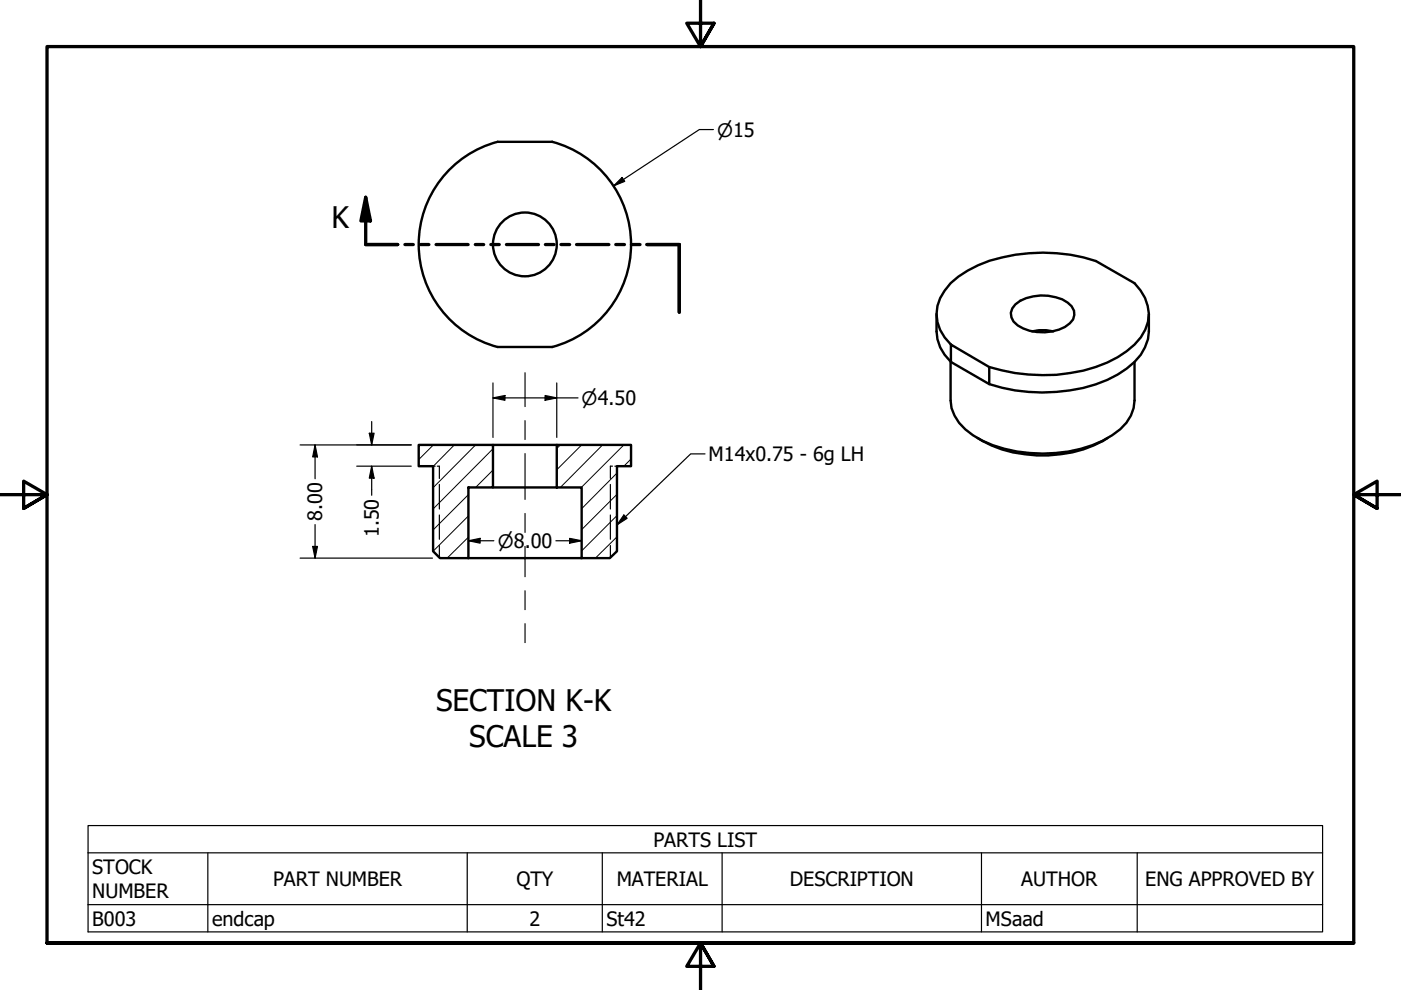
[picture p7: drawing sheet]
<svg xmlns="http://www.w3.org/2000/svg" width="297mm" height="210mm" viewBox="0 0 297 210" stroke-linecap="round" stroke-linejoin="round" font-family="sans-serif">
<!-- layer: Hatch (ANSI) -->
<g fill="none" stroke="#000" stroke-width=".21">
<path d="M91.9 94.3l-3.1 3.1M96.3 94.3l-4.5 4.6M100.8 94.3l-9 9.1M104.5 99.7l-3.7 3.6M104.5 95.2l-12.7 12.7M118.8 94.3l-.8 .8M123.3 94.3l-5.3 5.3M127.8 94.3l-9 9M132.3 94.3l-9 9M133.8 97.3l-1.5 1.5M99.3 118.3h.1M99.3 113.9l-4.5 4.4"/>
<path d="M99.3 109.4l-7.5 7.5M99.3 104.9l-7.5 7.5M130.8 113.8l-4.6 4.5M130.8 109.3l-7.5 7.5M130.8 104.8l-7.5 7.5M130.8 100.3l-7.5 7.6"/>
</g>
<!-- layer: Visible (ANSI) -->
<g fill="none" stroke="#000" stroke-width=".51">
<path d="M117.1 30.1a22.5 22.5 0 0 1 16.7 21.7 22.5 22.5 0 0 1-16.8 21.8M117.1 30.1h-11.6a22.5 22.5 0 0 0-16.7 21.7 22.5 22.5 0 0 0 16.7 21.8h11.6M198.6 66.6v3.7a9 9 0 0 0 3 6.4M201.5 76.7v8.2a9.2 9.2 0 0 0 4.8 7.4 29.8 29.8 0 0 0 22.9 2.9 19.1 19.1 0 0 0 9.6-5.6l1-1.5 .5-1.6 .2-1.6v-8.2M201.6 73.1l8.1 4.7v3.6l-8.1-4.7zM201.6 73.1a8.3 8.3 0 0 1-1.3-11.5 17.9 17.9 0 0 1 9.5-6.3 37.2 37.2 0 0 1 22.5 0l8.2 4.7a8.6 8.6 0 0 1 1.4 11.5 21.4 21.4 0 0 1-12.2 7.1 38.8 38.8 0 0 1-20-.8M215.3 64.6a9.8 9.8 0 0 1 11.1-.4 2.65 2.65 0 0 1 .4 4.4 9.9 9.9 0 0 1-11 .4 2.74 2.74 0 0 1-.5-4.4zM218.8 70.3l1.5-.3h1.5l1.5 .3M243.6 66.6v3.7a10.1 10.1 0 0 1-4.7 7.8 28.2 28.2 0 0 1-14.9 5 36.8 36.8 0 0 1-14.3-1.7M88.8 94.3h15.7v9h-5.2v15h-6l-1.5-1.4v-18.1h-3zM104.5 94.3h13.5M118 94.3h15.8v4.5h-3v18.1l-1.5 1.4h-6v-15h-5.3z"/>
<path d="M207.3 92.9a26.9 26.9 0 0 0 20 3 23.2 23.2 0 0 0 7.5-3M99.3 118.3h24M104.5 103.3h13.5"/>
<circle cx="111.3" cy="51.8" r="6.8"/>
</g>
<!-- layer: Hidden Narrow (ANSI) -->
<path d="M91.8 98.8h.5M92.7 98.8h.5v2.6M129.9 98.8h-.5v2.6M130.4 98.8h.4M93.2 102.7v5.2M93.2 109.2v5.1M93.2 115.7v2.5M129.4 102.7v5.2M129.4 109.2v5.1M129.4 115.7v2.5" fill="none" stroke="#000" stroke-width=".25"/>
<!-- layer: Section Line (ANSI) -->
<g fill="none" stroke="#000" stroke-width=".7">
<path d="M77.5 41.8l1 5h-2zM77.5 41.8v10.1h6.8M85.9 51.9h1.7M89.2 51.9h1.7M92.5 51.9h6.8M100.8 51.9h1.8M104.1 51.9h1.8M107.4 51.9h6.8M115.6 51.9h1.9M118.9 51.9h1.9M122.2 51.9h6.9M130.6 51.9h1.8"/>
<path d="M133.9 51.9h1.8M137.2 51.9h6.8v14.3"/>
</g>
<path d="M77.5 41.8l1 5h-2z" fill-rule="evenodd" fill="#000"/>
<!-- layer: Symbol (ANSI) -->
<path d="M149.5 96.2h-3.1l-15.6 15.1M132.3 109.2l.7 .7-2.2 1.4zM18.7 180.8v-5.8h261.7v5.8M18.7 180.8h261.7v11M18.7 180.8v16.8h261.7v-5.8M18.7 191.8h261.7M44.1 180.8v16.8M99.1 180.8v16.8M127.7 180.8v16.8M153.1 180.8v16.8M208.1 180.8v16.8M241.1 180.8v16.8" fill="none" stroke="#000" stroke-width=".25"/>
<!-- layer: Border (ANSI) -->
<path d="M148.5 -.1v10l-2.9-5h5.8l-2.9 5 2.9-5M0 104.9h10l-5-2.9v5.8l5-2.9-5 2.9M297 104.9h-10l5-2.9v5.8l-5-2.9 5 2.9M10 199.9v-190h277v190h-277h277M151.4 204.9l-2.9-5 2.9 5h-5.8l2.9-5v10" fill="none" stroke="#000" stroke-width=".7"/>
<!-- layer: Centerline (ANSI) -->
<path d="M111.3 79v7.2M111.3 89.2v4M111.3 96.2v9.7M111.3 108.9v4M111.3 115.9v6.4M111.3 125.3v4M111.3 132.2v4" fill="none" stroke="#000" stroke-width=".25"/>
<!-- layer: Symbol (ANSI) -->
<path d="M132.3 109.2l.7 .7-2.2 1.4z" fill-rule="evenodd" fill="#000"/>
<!-- layer: Dimension (ANSI) -->
<g fill="none" stroke="#000" stroke-width=".25">
<path d="M131.9 37.6l.6 .9-2.4 .9zM151.3 27.5h-3l-18.2 11.9M63.6 94.3h23.6M66.8 94.3l.5 2.6h-1zM66.8 94.3v7.2M75.6 98.8h11.6M78.3 91.9h1l-.5 2.4zM78.8 98.8l.5 2.6h-1zM78.8 89.4v4.9M78.8 98.8v6.2M104.5 84.4l2.6-.5v1zM104.5 84.4h18.1"/>
<path d="M104.5 81.2v11.5M115.6 83.9l2.4 .5-2.4 .5zM118 81.2v11.5M63.6 118.3h28.1M66.3 115.9h1l-.5 2.4zM66.8 111.2v7.1M99.3 114.7l2.5-.6v1.1zM99.3 114.7h5.4M117.9 114.7h5.4M120.8 114.1l2.5 .6-2.5 .5z"/>
</g>
<g fill="#000">
<path d="M131.9 37.6l.6 .9-2.4 .9z" fill-rule="evenodd"/>
<path d="M66.8 94.3l.5 2.6h-1z" fill-rule="evenodd"/>
<path d="M78.3 91.9h1l-.5 2.4z" fill-rule="evenodd"/>
<path d="M104.5 84.4l2.6-.5v1z" fill-rule="evenodd"/>
<path d="M115.6 83.9l2.4 .5-2.4 .5z" fill-rule="evenodd"/>
<path d="M66.3 115.9h1l-.5 2.4z" fill-rule="evenodd"/>
<path d="M78.8 98.8l.5 2.6h-1z" fill-rule="evenodd"/>
<path d="M99.3 114.7l2.5-.6v1.1z" fill-rule="evenodd"/>
<path d="M120.8 114.1l2.5 .6-2.5 .5z" fill-rule="evenodd"/>
</g>
<g font-size="6.3">
<text x="70.3" y="48.3">K</text>
<text x="92.5" y="150.8">SECTION K-K</text>
<text x="99.5" y="158.4">SCALE 3</text>
</g>
<g font-size="4.2">
<text x="150.2" y="97.8">M14x0.75 - 6g LH</text>
<text x="68.3" y="110.4" transform="rotate(-90 68.3 110.4)">8.00</text>
<text x="80.3" y="114" transform="rotate(-90 80.3 114)">1.50</text>
<text x="112.5" y="116.1">00</text>
<text x="138.6" y="179.5">PARTS LIST</text>
<text x="19.6" y="185.3">STOCK</text>
<text x="19.6" y="190.3">NUMBER</text>
<text x="57.9" y="187.9">PART NUMBER</text>
<text x="109.5" y="187.9">QTY</text>
<text x="130.7" y="187.9">MATERIAL</text>
<text x="167.4" y="187.9">DESCRIPTION</text>
<text x="216.5" y="187.9">AUTHOR</text>
<text x="242.8" y="187.9">ENG APPROVED BY</text>
<text x="19.6" y="196.3">B003</text>
<text x="45" y="196.3">endcap</text>
<text x="112.3" y="196.3">2</text>
<text x="128.6" y="196.3">St42</text>
<text x="209" y="196.3">MSaad</text>
</g>
<g font-size="3.9">
<text x="152" y="29">⌀15</text>
<text x="123.3" y="85.8">⌀4.50</text>
<text x="105.5" y="116.1">⌀8.</text>
</g>
</svg>
